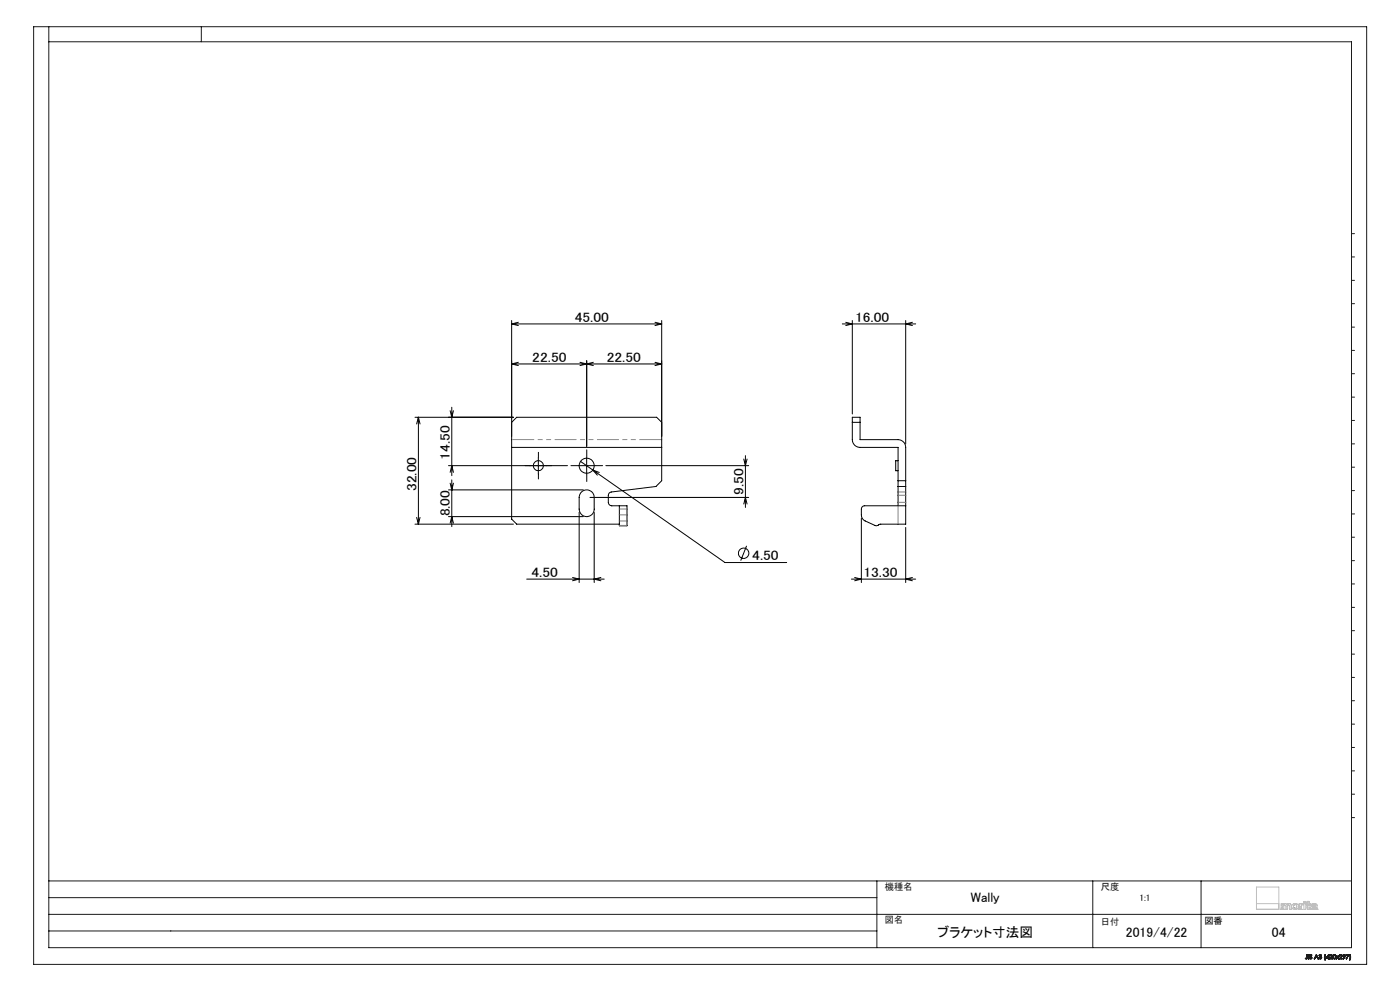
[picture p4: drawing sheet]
<svg xmlns="http://www.w3.org/2000/svg" width="420mm" height="297mm" viewBox="0 0 420 297" stroke-linecap="round" stroke-linejoin="round" font-family="sans-serif">
<g fill="none" stroke="#000" stroke-width=".3">
<path d="M153.5 96.1v38M153.5 97.1h45M153.5 97.1l2 .5M155.5 96.6l-2 .5M196.5 96.6l2 .5M198.5 96.1v38M198.5 97.1l-2 .5M252.7 97.1h22M253.7 96.6l2 .5-2 .5M255.7 96.1v28M271.7 96.1v37M273.7 96.6l-2 .5 2 .5"/>
<path d="M153.5 109.1h45M153.5 109.1l2 .5M155.5 108.6l-2 .5M174 108.6l4 1M176 108.1v25.7M178 108.6l-4 1M196.5 108.6l2 .5M198.5 109.1l-2 .5M124.5 125.1h29.5M125.5 125.1v32M125.5 125.1l.5 2M125.5 125.1l-.5 2"/>
<path d="M134.5 139.6h35.8M135 123.1l.5 2 .5-2M135.5 122.1v20.5M153.5 134.1v21.5l1.5 1.5h30.8M153.5 126.6l1.5-1.5h42l1.5 1.5M153.5 134.1h45M161.5 137.1v5M173.5 139.6h5M174.2 138.3l3.6 2.6M176 137.1v5M181.8 139.6h42.8M198.5 134.1v10l-1.7 1.7-13.4 1.7a1.05 1.05 0 0 0-.9 .9v2.2a1.09 1.09 0 0 0 1 1h4.6v6h-2.3v-6"/>
<path d="M223.1 137.6l.5 2 .5-2M223.6 136.6v15.5M255.7 126.6h2.3M269.4 138.1h-.7v3h.7M124.5 157.1h29.5M125 155.1l.5 2M126 155.1l-.5 2M134.5 146.8h40.5M134.5 154.8h40.5M135 144.8l.5 2 .5-2M135 156.8l.5-2 .5 2M135 141.6l.5-2 .5 2"/>
<path d="M135.5 143.8v14M173.7 153.6v21M174.3 147.6a2.26 2.26 0 0 1 2.5-.6 2.26 2.26 0 0 1 1.5 2.1v3.5a2.26 2.26 0 0 1-2.3 2.2 2.26 2.26 0 0 1-2.3-2.2v-3.5zM177 149.1h47.6M177.8 140.9l39.7 27.7h18.5M177.8 140.9l1.4 1.5M177.8 140.9l2 .7M178.3 153.6v21M223.1 151.1l.5-2 .5 2M258.4 155.3v19.3M269.4 151.6v-17.5h-11.4a2.33 2.33 0 0 1-2.3-2.3v-6.7h2.3v6.7h11.4a2.33 2.33 0 0 1 2.3 2.3v17.5M269.4 151.6h-10a.96 .96 0 0 0-1 1v1.7a1.92 1.92 0 0 0 1.2 1.8l3.3 1.5 1.2-.5h7.6v-5.5"/>
<path d="M269.4 151.6h2.3M269.4 144.1h2.3M269.4 145.8h2.3M271.7 158.1v16.5M158 173.6h23.3M171.8 173.1l1.9 .5-1.9 .5M180.3 173.1l-2 .5 2 .5M224 163.6l-1.8 4.4M255.4 173.6h19.3M256.4 173.1l2 .5-2 .5M273.7 173.1l-2 .5 2 .5M388.1 272h.1"/>
<circle cx="161.5" cy="139.6" r="1.5"/>
<circle cx="176" cy="139.6" r="2.25"/>
<circle cx="223.1" cy="165.8" r="1.56"/>
</g>
<g fill="none" stroke="#191924" stroke-width=".3">
<path d="M10.1 8h399.9v281h-399.9zM14.6 8v276h390.8v-271.5h-390.8M60.4 8v4.5M405.4 70h1M405.4 77h1M405.4 84h1M405.4 91h1M405.4 98h1M405.4 105h1M405.4 112h1M405.4 119h1M405.4 126h1"/>
<path d="M405.4 133h1M405.4 140h1M405.4 147h1M405.4 154h1M405.4 161h1M405.4 168h1M405.4 175h1M405.4 182h1M405.4 189h1M405.4 196h1M405.4 203h1M405.4 210h1"/>
<path d="M405.4 217h1M405.4 224h1M405.4 231h1M405.4 238h1M405.4 245h1M14.6 279h248.5M14.6 274h390.8M14.6 269h248.5M14.6 264h390.8M263.1 264v20M327.8 264v20M360.3 264v20"/>
<path d="M391.7 287.2l-.1 .1M392.1 286.9v-.8l.1 .8M392.1 286.9l-.2 .4-.2-.1M392.1 286.9l-.1 .4-.3-.1M392.2 286.9v.4h-.6M392.2 286.9l-.2 .5-.4-.1M392.5 286.1l.2 1.3zM392.9 287.1h-.1M393.5 286.4l-.4-.1 .5 .9-.4 .2-.4-.3M393.5 286.4l-.4-.2 .1 .4a.4 .4 0 0 1 .3 .6 .4 .4 0 0 1-.7-.1M393.6 286.3l-.5-.2-.2 .2 .6 .8-.4 .2-.2-.2M393.6 286.3l-.6-.1-.1 .3 .6 .6-.3 .2-.3-.2"/>
<path d="M393.6 286.3l-.1 .1M394.9 286.1l.6 1.3-.3-.5h-.6l-.3 .5zM394.9 286.4l.2 .4h-.4zM395.6 287h.2M395.7 286.4l.5-.3 .3 .8-.4 .5-.4-.1-.1-.3M395.7 286.4l.3-.3a.32 .32 0 0 1 .4 .1 .32 .32 0 0 1-.1 .5 .42 .42 0 0 1 0 .7 .42 .42 0 0 1-.7-.4M395.7 286.4h.1M395.8 286.4l.3-.2 .2 .1-.3 .3M395.8 286.4l.2-.2 .3 .1-.3 .3M396 286.6v.1M396 286.7l.3 .1v.4l-.3 .1-.2-.3M396 286.7h.1a.3 .3 0 0 1 .3 .4 .3 .3 0 0 1-.3 .2 .3 .3 0 0 1-.3-.3"/>
<path d="M397.5 287.7h.1M397.5 286.1h.2M397.5 286.1l-.2 .7 .2 .9M397.5 286.1l-.2 .6 .2 1M397.7 286.1l-.2 .6 .1 1M398.5 286.4v.5h-.4zM398.6 286.1h.1M398.6 286.1l.1 1-.2 .3v-.3h-.7zM398.9 286.5h.1M398.9 286.5l.2-.4 .5 .1 .1 .3-.2 .4M398.9 286.5a.42 .42 0 0 1 .6-.3 .42 .42 0 0 1 0 .7M399 286.5l.2-.3h.3l.1 .3-.3 .3"/>
<path d="M399 286.5a.3 .3 0 0 1 .4-.3 .3 .3 0 0 1 .1 .5l-.2 .1M399.3 286.8l-.4 .6h.8l-.6-.1 .4-.4M400 286.2h.6v1.1a.61 .61 0 0 1-.8-.3 .61 .61 0 0 1 .2-.8zM401.8 286.5l.2-.4 .5 .1 .1 .3-.2 .4M401.8 286.5a.43 .43 0 0 1 .6-.4 .43 .43 0 0 1 0 .8M401.8 286.5h.1M401.9 286.5l.2-.3h.3l.1 .3-.3 .3M401.9 286.5a.29 .29 0 0 1 .4-.3 .29 .29 0 0 1 .1 .5l-.2 .1M402.2 286.8l-.5 .6M402.4 286.9l-.4 .4 .6 .1h-1.1l-.3-.4-.4 .4 .4-.5-.4-.4 .4 .3 .5-.3-.4 .4 .4 .5M403 286.3h.4v.4h-.4zM403.3 286.8l-.3 .6 .5-.6"/>
<path d="M403.3 286.8l-.5-.3 .4-.4 .4 .2-.1 .5M403.3 286.8a.39 .39 0 0 1-.4-.5 .39 .39 0 0 1 .6-.2 .39 .39 0 0 1 0 .6v.1M403.9 286.1h.8l-.7 1.3 .5-1.2zM404.8 287.7h.2M404.9 286.1h.1M404.9 286.1l.1 1-.2 .6M405 286.1l.2 1.1-.2 .5M405 286.1l.2 1-.2 .6"/>
<circle cx="400.3" cy="286.8" r=".46"/>
</g>
<path d="M159 139.6h-1.5M161.5 137.1v-1.5M164 139.6h1.5M173.5 139.6h-2.2M176 137.1v-2.3M178.5 139.6h2.3M161.5 142.1v1.5M176 142.1v2.2" fill="none" stroke="#000" stroke-width=".3" stroke-dasharray="30.5 1.3 1.3 1.3"/>
<g fill="none" stroke="#c0c0c0" stroke-width=".3">
<path d="M376.9 270.8h6.7M376.9 265.8h6.7v6.7h-6.7zM384.4 272.6h.1M384.4 272.6v-1.8h.5v.2l.3-.2h.5l.3 .3 .6-.3a.56 .56 0 0 1 .7 .6v1.2h-.5v-1.1l-.2-.3-.4 .2-.1 1.2h-.5l-.1-1.3-.4-.1-.2 .2v1.2M384.4 272.6h.4M384.8 272.6h.1M384.9 272.5h.1M384.9 272.5l-.1 .1M387.7 271.1a1.02 1.02 0 0 1 1.4-.2 1.02 1.02 0 0 1 .3 1.3 1.02 1.02 0 0 1-1.4 .3 1.02 1.02 0 0 1-.3-1.4zM389.7 272.6v-1.8h.6v.2l.7-.2v.3l-.6 .3-.1 1.2M389.7 272.6h.6M389.8 272.6h.1"/>
<path d="M390.3 272.5h.1M391.2 270.8h.5v1.8h-.5zM391.9 271.2h.1M391.9 271.1h.1M391.9 271.2v-.4h.2v-.6h.6v.6h.4v.4h-.4v1h.4v.4l-.8-.1-.2-1.3M391.9 271.2h.2M392.1 271.2h.1M393.6 270.9l.9-.1 .5 .3 .2 1.4-.6-.1a.74 .74 0 0 1-.9 .2 .74 .74 0 0 1-.4-.9l1.3-.4-.4-.2-.4 .3h-.5zM393.8 272.2h.1M394.6 271.9h.1M394.6 271.9l-.3 .3h-.5M394.6 271.9l-.1-.2a.48 .48 0 0 0-.5 0 .48 .48 0 0 0-.2 .5"/>
<path d="M395.2 272.5h.1"/>
<circle cx="388.6" cy="271.7" r=".55"/>
<circle cx="391.5" cy="270.4" r=".28"/>
</g>
<path d="M153.5 131.8h45" fill="none" stroke="#808080" stroke-width=".3" stroke-dasharray="6.3 1.3 1.3 1.3 1.3 1.3" stroke-dashoffset="-.3"/>
<path d="M188.1 152.6h-2.3M188.1 156.1h-2.3M188.1 154.3h-2.3M188.1 157.5h-2.3M269.4 151.6v5.5M269.4 148.4h2.3M271.7 147.4h-2.3M271.7 150.6h-2.3" fill="none" stroke="#808080" stroke-width=".3" stroke-dasharray="6.3 1.3 1.3 1.3 1.3 1.3"/>
<g font-size="4.1">
<text x="172.4" y="96.5">45.00</text>
<text x="256.5" y="96.5">16.00</text>
<text x="159.7" y="108.5">22.50</text>
<text x="182" y="108.5">22.50</text>
<text x="135" y="137.8" transform="rotate(-90 135 137.8)">14.50</text>
<text x="125" y="147.2" transform="rotate(-90 125 147.2)">32.00</text>
<text x="223.1" y="148.3" transform="rotate(-90 223.1 148.3)">9.50</text>
<text x="135" y="154.8" transform="rotate(-90 135 154.8)">8.00</text>
<text x="225.7" y="167.9">4.50</text>
<text x="159.5" y="173">4.50</text>
<text x="259" y="173">13.30</text>
<text x="291.3" y="270.3">Wally</text>
<text x="281.2" y="280.7">ブラケット寸法図</text>
<text x="337.8" y="280.7">2019/4/22</text>
<text x="381.6" y="280.7">04</text>
</g>
<g font-size="2.8" fill="#191924">
<text x="265.5" y="266.8">機種名</text>
<text x="330.3" y="266.6">尺度</text>
<text x="265.5" y="276.8">図名</text>
<text x="330.3" y="277.3">日付</text>
</g>
<g font-size="2.8">
<text x="341.9" y="270.1">1:1</text>
<text x="361.3" y="276.9">図番</text>
</g>
</svg>
